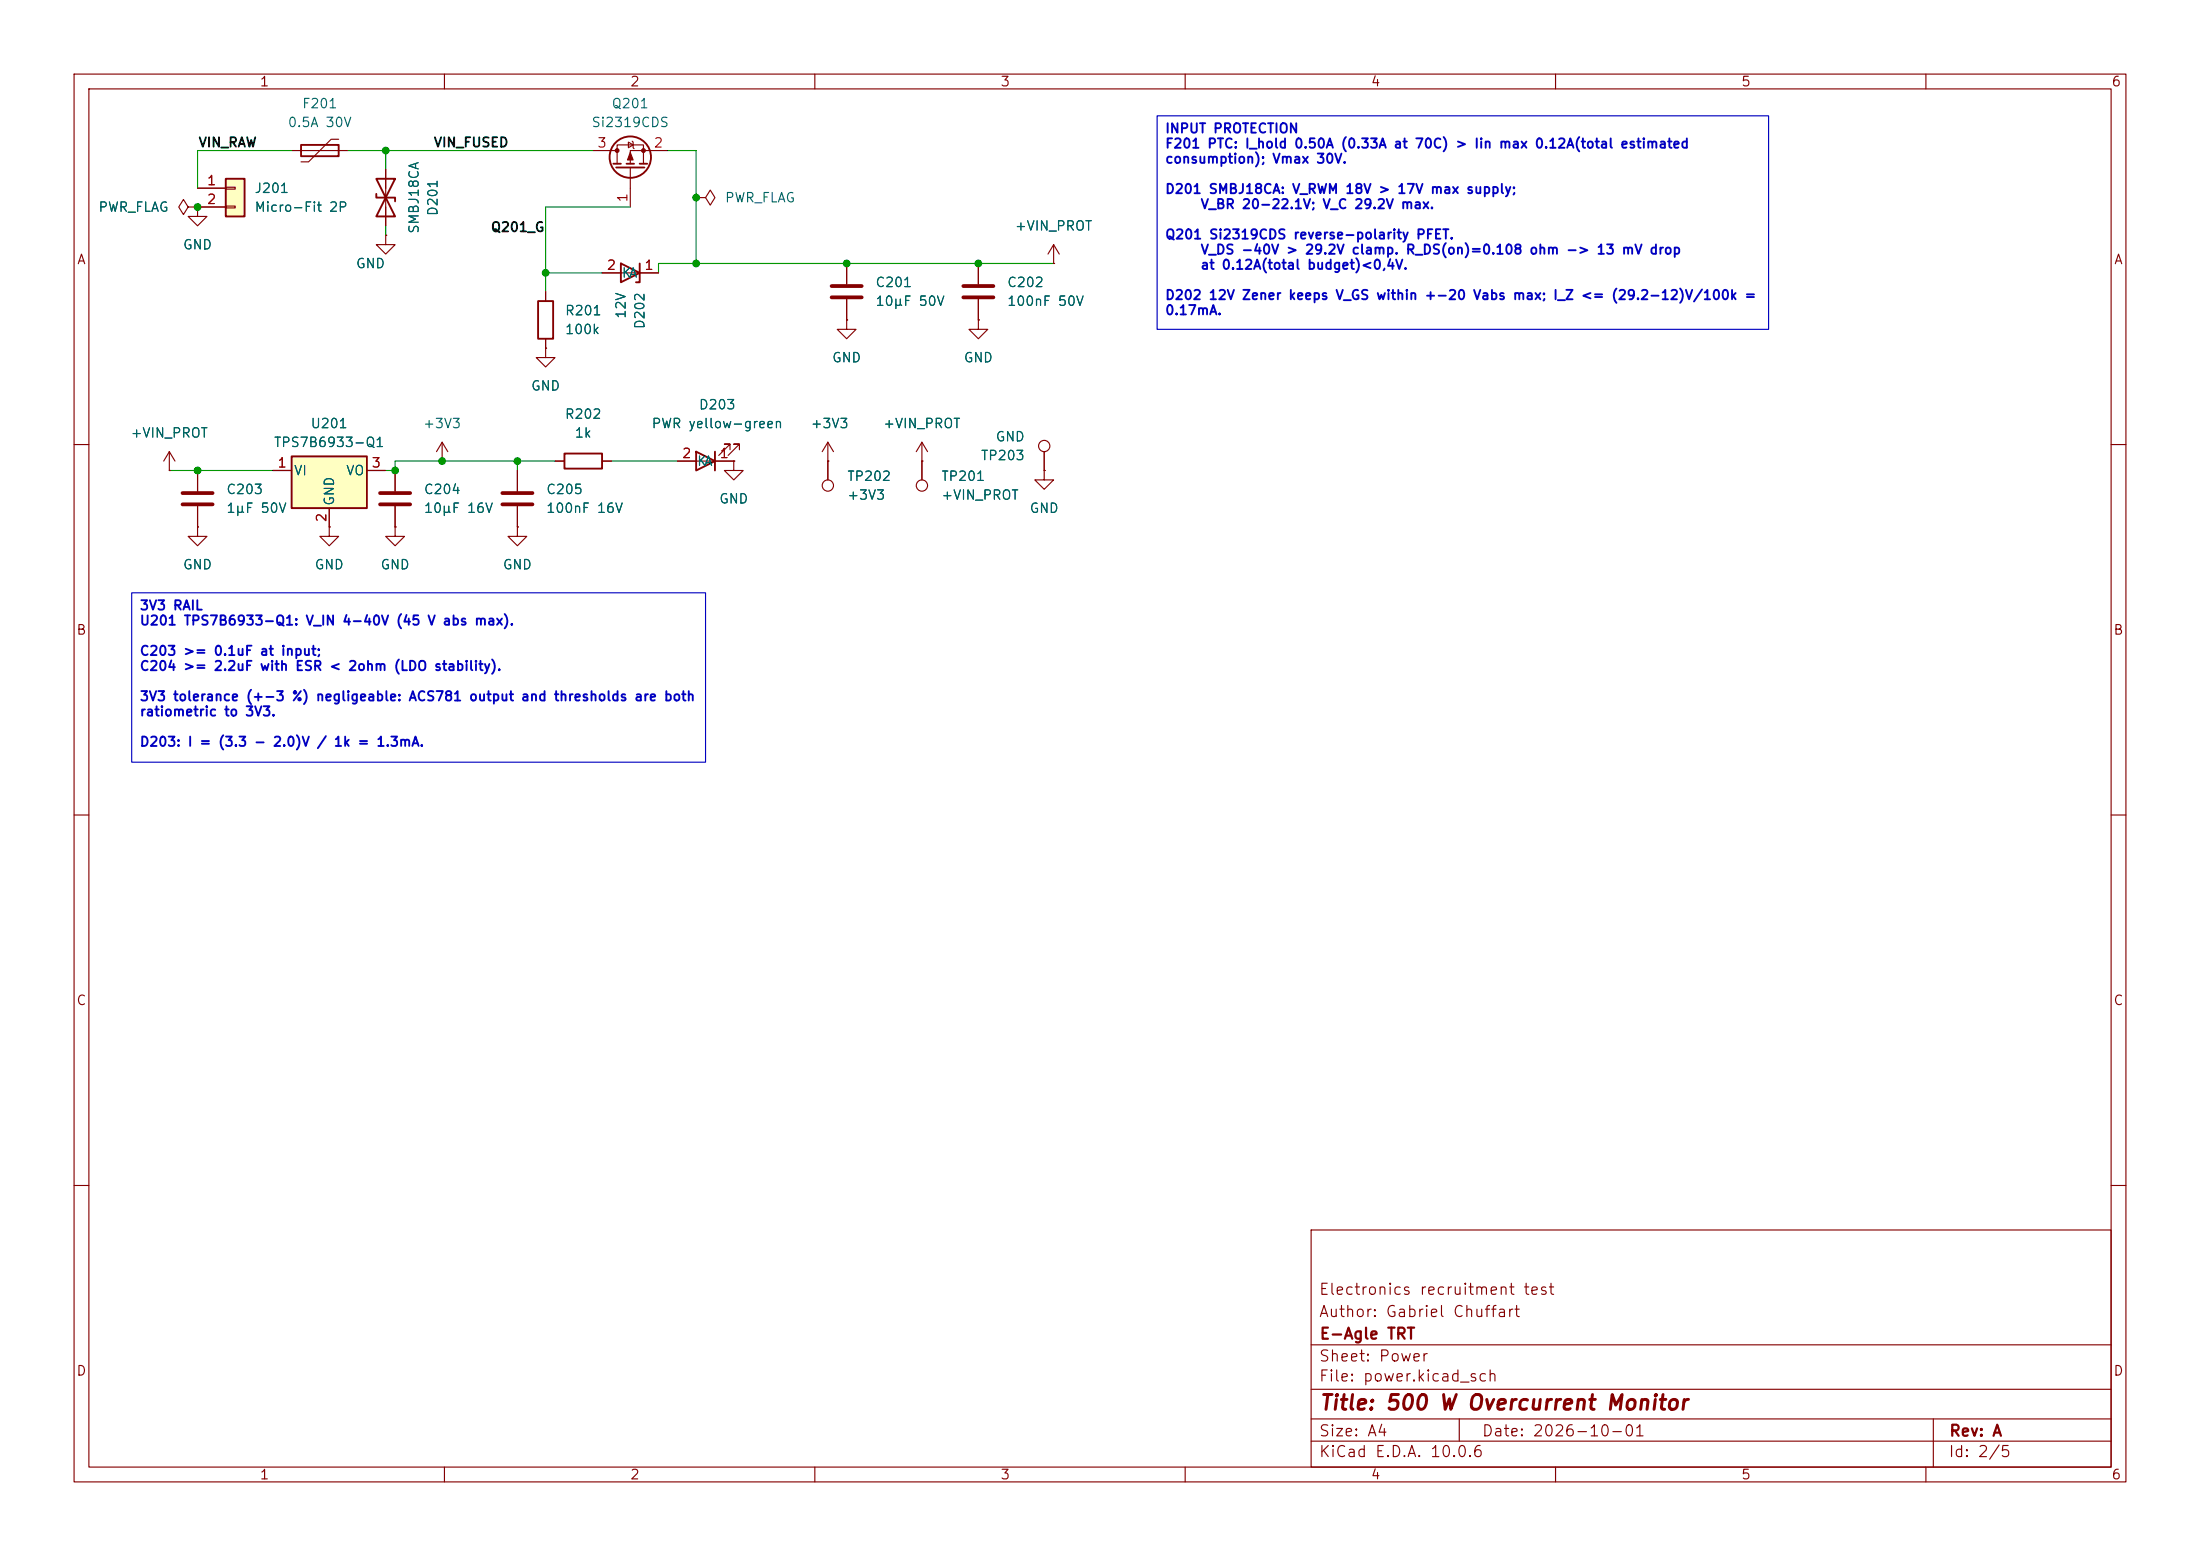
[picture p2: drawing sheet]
<svg xmlns="http://www.w3.org/2000/svg" width="297mm" height="210mm" viewBox="0 0 297 210" stroke-linecap="round" stroke-linejoin="round" font-family="sans-serif">
<g fill="none" stroke="#840000" stroke-width=".15">
<path d="M10 10h277v190h-277zM12 12h273v186h-273zM60 10v2M110 10v2M160 10v2M210 10v2M260 10v2M26.7 27.9v1.3h1.2l-1.2 1.3-1.3-1.3h1.3M26.7 27.9h.1M10 60h2M111.8 62.2v2.6M285 60h2"/>
<path d="M10 110h2M285 110h2M10 160h2M177 166h108v32h-108zM285 160h2M60 198v2M110 198v2M160 198v2M177 194.5h108M177 191.5h108M177 187.5h108M177 181.5h108"/>
<path d="M197 191.5v3M210 198v2M260 198v2M261 191.5v6.5"/>
<circle cx="111.8" cy="65.5" r=".76"/>
</g>
<path d="M30.5 24.1h2.5v5.1h-2.5z" fill="#ffffc2"/>
<g fill="none" stroke="#840000" stroke-width=".25">
<path d="M30.5 24.1h2.5v5.1h-2.5zM82.8 22.1h1M83.2 22.6h3.8M84.6 22.1h1M86.4 22.1h1M72.6 40.6h2.1v5.1h-2.1zM76.2 61.2h5.1v2h-5.1zM94 61l2.5 1.2-2.5 1.3zM96.5 61v2.5"/>
<circle cx="85.1" cy="21.2" r="2.79"/>
</g>
<g fill="none" stroke="#840000" stroke-width=".15">
<path d="M84.8 19.2l.7 .4-.7 .3zM85.3 19.1l.2 .1v.7l.1 .2M25.4 27.9l-.6-1-.7 1 .7 1.1 .6-1.1h1.3M26.7 27.9h.1M26.7 25.4h3.8M26.7 27.9h3.8M30.5 25.3h1.2v.2h-1.2zM30.5 27.8h1.2v.3h-1.2zM73.7 39.4v1.2M80 20.3h3.3M83.3 22.1v-2.5h3.6v2.5M85.1 22.6v5.3"/>
<path d="M90.2 20.3h-5.1v1.8M94 26.7h1.2l.7-1 .6 1-.6 1-.7-1M94 26.7h.1M114.3 35.6v2.8M132.1 35.6v2.8M142.2 35.6h.1M142.2 33l-.7 1.3M142.2 33l.8 1.3M142.2 33v2.6M59.7 59.7l-.8 1.3M59.7 59.7l.8 1.3M59.7 59.7v2.5"/>
<path d="M73.7 47v1.3h1.2l-1.2 1.2-1.3-1.2h1.3M73.7 47h.1M73.7 45.7v1.3M111.8 59.7l-.8 1.3M111.8 59.7l.7 1.3M111.8 59.7v2.5M114.3 43.2v1.3h1.3l-1.3 1.2-1.3-1.2h1.3M114.3 43.2h.1M114.3 40.4v2.8M124.5 59.7v5.1M124.5 59.7l-.8 1.3M124.5 59.7l.7 1.3"/>
<path d="M132.1 43.2v1.3h1.2l-1.2 1.2-1.3-1.2h1.3M132.1 43.2h.1M132.1 40.4v2.8M22.9 63.5h.1M22.9 61l-.8 1.2M22.9 61l.7 1.2M22.9 61v2.5M26.7 71.1v1.3h1.2l-1.2 1.3-1.3-1.3h1.3M26.7 71.1h.1M26.7 63.5v2.8M26.7 68.3v2.8M44.4 71.1v1.3h1.3l-1.3 1.3-1.2-1.3h1.2"/>
<path d="M44.4 71.1h.1M53.3 71.1v1.3h1.3l-1.3 1.3-1.2-1.3h1.2M53.3 71.1h.1M53.3 63.5v2.8M53.3 68.3v2.8M59.7 62.2h.1M69.8 71.1v1.3h1.3l-1.3 1.3-1.2-1.3h1.2M69.8 71.1h.1M69.8 63.5v2.8M69.8 68.3v2.8M74.9 62.2h1.3M81.3 62.2h1.2"/>
<path d="M91.4 62.2h7.7M98.6 60.7v-.8h-.8h.8l-1.6 1.6M99.1 62.2v1.3h1.2l-1.2 1.3-1.3-1.3h1.3M99.1 62.2h.1M99.8 60.7v-.8h-.7h.7l-1.5 1.6M111.8 62.2h.1M124.5 62.2h.1M141 63.5v1.3h1.2l-1.2 1.2-1.3-1.2h1.3M141 63.5h.1M141 61v2.5"/>
<circle cx="124.5" cy="65.5" r=".76"/>
<circle cx="141" cy="60.2" r=".76"/>
</g>
<path d="M112.3 38.6h4M130 38.6h4.1M112.3 40.1h4M130 40.1h4.1M24.6 66.5h4.1M24.6 68.1h4.1M51.3 66.5h4.1M51.3 68.1h4.1M67.8 66.5h4.1M67.8 68.1h4.1" fill="none" stroke="#840000" stroke-width=".51"/>
<g fill="#840000" stroke="#840000" stroke-width=".15">
<path d="M85.1 20.6l.4 1h-.8z"/>
<circle cx="83.3" cy="20.3" r=".25"/>
<circle cx="86.9" cy="20.3" r=".25"/>
</g>
<path d="M39.4 61.6h10.1v7h-10.1z" fill="#ffffc2"/>
<path d="M40.6 19.6h5.1v1.5h-5.1zM50.8 24.1l2.5 5.1h-2.5l2.5-5.1zM50.8 26.2v.5h2.5v.5M83.8 35.6l2.6 1.2-2.6 1.3zM86.4 35.6v2.5h-.5M39.4 61.6h10.1v7h-10.1z" fill="none" stroke="#840000" stroke-width=".25"/>
<g fill="none" stroke="#840000" stroke-width=".15">
<path d="M45.7 18.8h-1l-3 3h-1.1M26.7 27.9h.1M26.7 25.4h3.8M26.7 27.9h3.8M39.4 20.3h7.6M52.1 31.8v1.2h1.2l-1.2 1.3-1.3-1.3h1.3M52.1 31.8h.1M52.1 22.9v7.6M73.7 39.4v1.2M81.3 36.8h7.6M114.3 35.6v2.8M132.1 35.6v2.8"/>
<path d="M142.2 35.6h.1M73.7 47h.1M73.7 45.7v1.3M114.3 43.2h.1M114.3 40.4v2.8M132.1 43.2h.1M132.1 40.4v2.8M22.9 63.5h.1M26.7 71.1h.1M26.7 63.5v2.8M26.7 68.3v2.8M36.8 63.5h2.6"/>
<path d="M44.4 71.1h.1M44.4 68.6v2.5M49.5 63.5h2.6M53.3 71.1h.1M53.3 63.5v2.8M53.3 68.3v2.8M69.8 71.1h.1M69.8 63.5v2.8M69.8 68.3v2.8M74.9 62.2h1.3M81.3 62.2h1.2M91.4 62.2h2.6"/>
<path d="M96.5 62.2h2.6M99.1 62.2h.1M111.8 62.2h.1M111.8 62.2v2.6M124.5 62.2h.1M124.5 62.2v2.6M141 63.5h.1M141 61v2.5"/>
</g>
<path d="M39.4 20.3h-12.7v5.1M47 20.3h33M52.1 20.3v2.6M52.1 30.5v1.3M73.7 36.8h7.6M85.1 27.9h-11.4v11.5M90.2 20.3h3.8v15.3M142.2 35.6h-53.3v1.2M22.9 63.5h13.9M69.8 62.2v1.3M74.9 62.2h-21.6v1.3h-1.2M82.5 62.2h8.9" fill="none" stroke="#009600" stroke-width=".15"/>
<path d="M156.2 15.6h82.6v28.9h-82.6zM17.8 80h77.4v22.9h-77.4z" fill="none" stroke="#0000c2" stroke-width=".15"/>
<g fill="#009600" stroke="#009600" stroke-width=".14">
<circle cx="132.1" cy="35.6" r=".46"/>
<circle cx="114.3" cy="35.6" r=".46"/>
<circle cx="59.7" cy="62.2" r=".46"/>
<circle cx="69.8" cy="62.2" r=".46"/>
<circle cx="73.7" cy="36.8" r=".46"/>
<circle cx="26.7" cy="63.5" r=".46"/>
<circle cx="26.7" cy="27.9" r=".46"/>
<circle cx="53.3" cy="63.5" r=".46"/>
<circle cx="94" cy="26.7" r=".46"/>
<circle cx="94" cy="35.6" r=".46"/>
<circle cx="52.1" cy="20.3" r=".46"/>
</g>
<text font-size="2" fill="#840000" x="178" y="190.8">Title: 500 W Overcurrent Monitor</text>
<g font-size="1.5" fill="#840000">
<text x="178" y="178.1">Author: Gabriel Chuffart</text>
<text x="178" y="175.1">Electronics recruitment test</text>
<text x="178" y="184.1">Sheet: Power</text>
<text x="178" y="181.1">E-Agle TRT</text>
<text x="178" y="186.8">File: power.kicad_sch</text>
<text x="178" y="197">KiCad E.D.A. 10.0.6</text>
<text x="178" y="194.2">Size: A4</text>
<text x="200" y="194.2">Date: 2026-10-01</text>
<text x="263" y="197">Id: 2/5</text>
<text x="263" y="194.2">Rev: A</text>
</g>
<g font-size="1.3" fill="#840000">
<text x="35" y="12">1</text>
<text x="85" y="12">2</text>
<text x="135" y="12">3</text>
<text x="185" y="12">4</text>
<text x="235" y="12">5</text>
<text x="285" y="12">6</text>
<text x="10.3" y="36">A</text>
<text x="285.3" y="36">A</text>
<text x="10.2" y="86">B</text>
<text x="285.2" y="86">B</text>
<text x="10.2" y="136">C</text>
<text x="285.2" y="136">C</text>
<text x="10.2" y="186">D</text>
<text x="285.2" y="186">D</text>
<text x="35" y="200">1</text>
<text x="85" y="200">2</text>
<text x="135" y="200">3</text>
<text x="185" y="200">4</text>
<text x="235" y="200">5</text>
<text x="285" y="200">6</text>
</g>
<g font-size="1.3" fill="#006464">
<text x="38.8" y="17.5">0.5A 30V</text>
<text x="40.7" y="14.9">F201</text>
<text x="79.8" y="17.5">Si2319CDS</text>
<text x="82.5" y="14.9">Q201</text>
<text x="13.2" y="28.9">PWR_FLAG</text>
<text x="34.3" y="26.4">J201</text>
<text x="34.3" y="28.9">Micro-Fit 2P</text>
<text x="59.4" y="29.2" transform="rotate(-90 59.4 29.2)">D201</text>
<text x="97.8" y="27.6">PWR_FLAG</text>
<text x="24.6" y="34">GND</text>
<text x="56.8" y="31.6" transform="rotate(-90 56.8 31.6)">SMBJ18CA</text>
<text x="136.9" y="31.4">+VIN_PROT</text>
<text x="48" y="36.5">GND</text>
<text x="83.8" y="37.8">KA</text>
<text x="118.1" y="39.1">C201</text>
<text x="118.1" y="41.6">10µF 50V</text>
<text x="135.9" y="39.1">C202</text>
<text x="135.9" y="41.6">100nF 50V</text>
<text x="76.2" y="42.9">R201</text>
<text x="76.2" y="45.4">100k</text>
<text x="84.8" y="43.1" transform="rotate(-90 84.8 43.1)">12V</text>
<text x="87.3" y="44.5" transform="rotate(-90 87.3 44.5)">D202</text>
<text x="71.6" y="53">GND</text>
<text x="112.2" y="49.2">GND</text>
<text x="130" y="49.2">GND</text>
<text x="17.5" y="59.4">+VIN_PROT</text>
<text x="41.8" y="58.1">U201</text>
<text x="57" y="58.1">+3V3</text>
<text x="76.2" y="56.8">R202</text>
<text x="77.5" y="59.4">1k</text>
<text x="87.9" y="58.1">PWR yellow-green</text>
<text x="94.3" y="55.6">D203</text>
<text x="109.3" y="58.1">+3V3</text>
<text x="119.1" y="58.1">+VIN_PROT</text>
<text x="134.3" y="59.9">GND</text>
<text x="36.9" y="60.7">TPS7B6933-Q1</text>
<text x="39.6" y="64.5">VI</text>
<text x="46.6" y="64.5">VO</text>
<text x="94" y="63.2">KA</text>
<text x="114.3" y="65.2">TP202</text>
<text x="127" y="65.2">TP201</text>
<text x="132.3" y="62.4">TP203</text>
<text x="30.5" y="67">C203</text>
<text x="30.5" y="69.5">1µF 50V</text>
<text x="45.4" y="68.4" transform="rotate(-90 45.4 68.4)">GND</text>
<text x="57.1" y="67">C204</text>
<text x="57.1" y="69.5">10µF 16V</text>
<text x="73.6" y="67">C205</text>
<text x="73.6" y="69.5">100nF 16V</text>
<text x="97" y="68.3">GND</text>
<text x="114.3" y="67.8">+3V3</text>
<text x="127" y="67.8">+VIN_PROT</text>
<text x="138.9" y="69.5">GND</text>
<text x="24.6" y="77.2">GND</text>
<text x="42.4" y="77.2">GND</text>
<text x="51.3" y="77.2">GND</text>
<text x="67.8" y="77.2">GND</text>
</g>
<g font-size="1.3" fill="#0f0f0f">
<text x="26.7" y="20.2">VIN_RAW</text>
<text x="58.5" y="20.2">VIN_FUSED</text>
<text x="66.2" y="31.6">Q201_G</text>
</g>
<g font-size="1.3" fill="#a90000">
<text x="80.5" y="20.2">3</text>
<text x="88.2" y="20.2">2</text>
<text x="27.8" y="25.3">1</text>
<text x="27.8" y="27.9">2</text>
<text x="85" y="27.4" transform="rotate(-90 85 27.4)">1</text>
<text x="81.8" y="36.7">2</text>
<text x="86.9" y="36.7">1</text>
<text x="37.4" y="63.4">1</text>
<text x="50.1" y="63.4">3</text>
<text x="92" y="62.1">2</text>
<text x="97.1" y="62.1">1</text>
<text x="44.4" y="70.6" transform="rotate(-90 44.4 70.6)">2</text>
</g>
<g font-size="1.3" fill="#0000c2">
<text x="157.2" y="18.3">INPUT PROTECTION</text>
<text x="157.2" y="20.3">F201 PTC: I_hold 0.50A (0.33A at 70C) &gt; Iin max 0.12A(total estimated</text>
<text x="157.2" y="22.4">consumption); Vmax 30V.</text>
<text x="157.2" y="26.5">D201 SMBJ18CA: V_RWM 18V &gt; 17V max supply;</text>
<text x="162" y="28.5">V_BR 20-22.1V; V_C 29.2V max.</text>
<text x="157.2" y="32.6">Q201 Si2319CDS reverse-polarity PFET.</text>
<text x="162" y="34.6">V_DS -40V &gt; 29.2V clamp. R_DS(on)=0.108 ohm -&gt; 13 mV drop</text>
<text x="157.2" y="40.8">D202 12V Zener keeps V_GS within +-20 Vabs max; I_Z &lt;= (29.2-12)V/100k =</text>
<text x="162" y="36.7">at 0.12A(total budget)&lt;0,4V.</text>
<text x="157.2" y="42.8">0.17mA.</text>
<text x="18.8" y="82.7">3V3 RAIL</text>
<text x="18.8" y="84.7">U201 TPS7B6933-Q1: V_IN 4-40V (45 V abs max).</text>
<text x="18.8" y="88.8">C203 &gt;= 0.1uF at input;</text>
<text x="18.8" y="90.8">C204 &gt;= 2.2uF with ESR &lt; 2ohm (LDO stability).</text>
<text x="18.8" y="94.9">3V3 tolerance (+-3 %) negligeable: ACS781 output and thresholds are both</text>
<text x="18.8" y="97">ratiometric to 3V3.</text>
<text x="18.8" y="101.1">D203: I = (3.3 - 2.0)V / 1k = 1.3mA.</text>
</g>
</svg>
